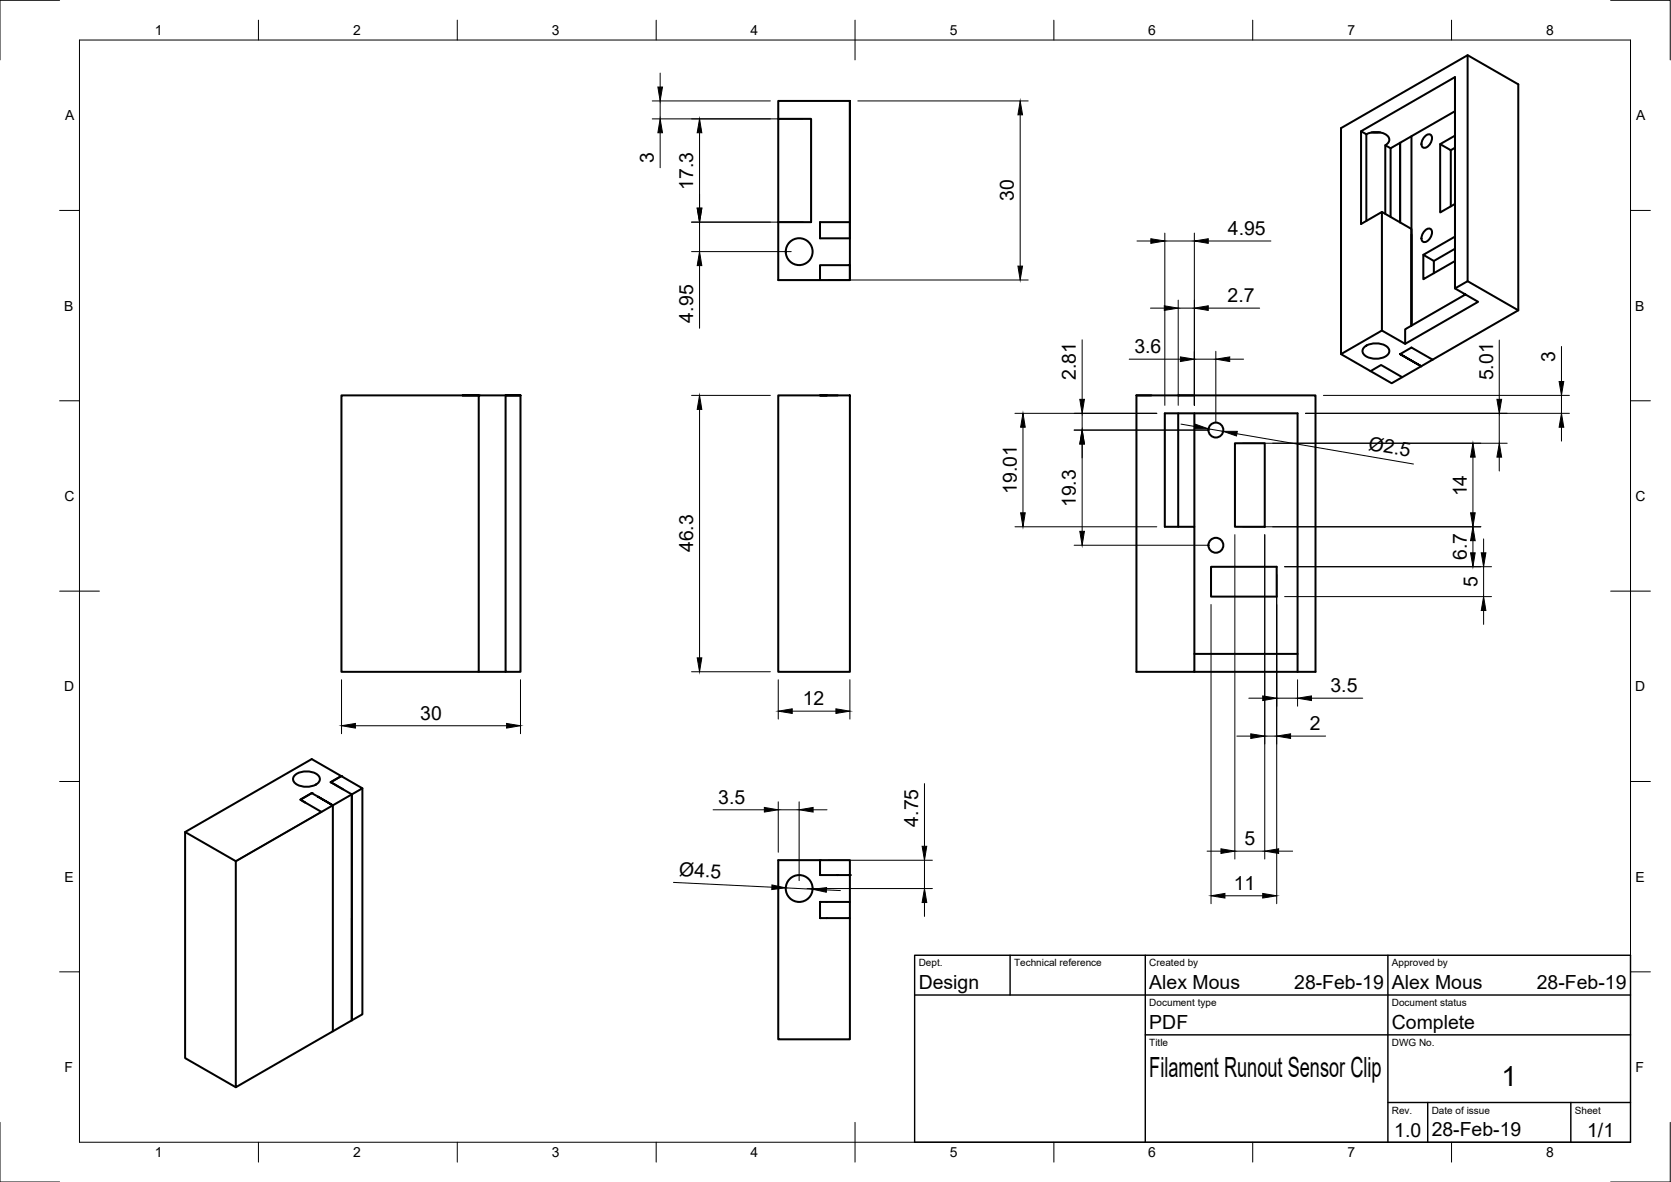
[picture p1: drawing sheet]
<svg xmlns="http://www.w3.org/2000/svg" width="420mm" height="297mm" viewBox="0 0 420 297" stroke-linecap="round" stroke-linejoin="round" font-family="sans-serif">
<!-- layer: Visible -->
<g fill="none" stroke="#000" stroke-width=".51">
<path d="M369 13.9l12.8 7.3v56.8l-21.6 12.4M195.7 29.9h8.2v25.9h-8.2zM213.7 25.4h-18v4.5M213.7 25.4v30.4zM342.2 33l23.6-13.6v53.1l5.9 3.3-18.4 10.6v-3.7l15.2-8.7M343.6 33.7a4.8 4.8 0 0 1 5.6 .8 1.39 1.39 0 0 1-.9 2M344.9 33.3h2.1M349.7 37.3l-1.4-.8v17.2M358.4 34.2a.95 .95 0 0 1 1.3-.4 .95 .95 0 0 1 .3 1.3l-.6 1.3a1.02 1.02 0 0 1-1.1 .7 1.02 1.02 0 0 1-.9-.9l.2-.9zM362.1 36.2v17.2l3.7-2.1M365.8 34.1l-3.7 2.1 2.7 1.5v14.2M365.8 27.9l-10.9 6.3"/>
<path d="M365.8 37.1l-1 .6M195.7 55.8v14.6h10.5v-3.8h7.5v-10.8M206.2 55.8h7.5v4.1h-7.5zM343.6 55.5v-21.8l-1.4-.7v23.3l5.3-3v29.8l-10.3 5.9M347.5 53.3l7.4 4.2v24.3M349.7 54.5v-17.2l2.3-1.4v20v-20l2.9-1.7v47.6M354.9 58.9v22.9M358.4 57.9a.95 .95 0 0 1 1.3-.4 .95 .95 0 0 1 .3 1.3l-.6 1.3a1.02 1.02 0 0 1-1.1 .7 1.02 1.02 0 0 1-.9-.9l.2-.9zM365.8 59.5l-7.9 4.5 2.6 1.6v3.1M206.2 70.4h7.5v-3.8v3.8M357.9 64v6.2l7.9-4.6M365.8 72.5l3.2-1.8 12.8 7.3"/>
<path d="M365.8 62.5l-5.3 3.1M369 70.7v-56.8l-31.8 18.3v56.8l7.4 4.3M116.3 99.4h-30.4v69.4h34.5v-69.4h6.7M116.3 99.4h4.1zM127.1 99.4v69.4h3.8v-69.4M127.1 99.4h3.8zM195.7 99.4h18v69.4h-18zM207.9 99.4h-1.7h4.4M285.7 99.4v69.4h14.6v-36.4h-7.4v-28.5h33.4v64.9M285.7 99.4h45.1v69.4h-30.5M285.7 99.4h3.8M296.2 99.4h4.1"/>
<path d="M343.1 87.2a4.7 4.7 0 0 1 6.1 .4 1.65 1.65 0 0 1-1.5 2.3 4.6 4.6 0 0 1-4.9-1.1 1.26 1.26 0 0 1 .3-1.6zM344.6 93.3l5.3 3 2.7-1.5M347.5 83.1l5.8 3.3M352 89l5.4 3-5.4-3M352 89l2.9-1.7 5.3 3.1M360.2 90.4l-7.6 4.4-5.3-3.1-2.7 1.6M296.2 103.9v28.5M300.3 103.9v28.5M310.5 111.4h7.5v21h-7.5zM304.5 142.4h16.5v7.5h-16.5zM120.4 168.8h6.7M300.3 164.3h26"/>
<path d="M74.2 194.8a4.7 4.7 0 0 1 6.1 .4 1.65 1.65 0 0 1-1.5 2.2 4.6 4.6 0 0 1-4.9-1 1.26 1.26 0 0 1 .3-1.6zM78.4 199.3l-2.9 1.7 1.2 .7M86.3 198.4l-3.1-1.8 2.6-1.6-7.4-4.2-31.9 18.3v56.8l12.8 7.3M88.5 199.6l-5.3-3 2.6-1.6 5.3 3.1-2.6 1.5M88.5 199.6l-4.8 2.8M88.5 199.6v56.8l-4.8 2.8M88.5 199.6h.1M91.1 198.1v56.8l-2.6 1.5v-56.8M46.5 209.1l12.8 7.3M59.3 216.4h.1M76.7 201.7l4.1 2.3 2.9-1.6-4.1-2.4 4.1 2.4M79.6 200l-1.2-.7-2.9 1.7 1.2 .7"/>
<path d="M83.7 202.4v56.8l-24.4 14v-56.8l21.5-12.4M206.2 219.9v-3.7h-10.5v45h18v-30.5M206.2 216.2h7.5v3.7h-7.5zM213.7 219.9v6.8M206.2 226.7h7.5v4h-7.5v-4v4"/>
<circle cx="200.9" cy="63.2" r="3.4"/>
<circle cx="305.7" cy="108.1" r="1.87"/>
<circle cx="305.7" cy="137" r="1.87"/>
<circle cx="200.9" cy="223.3" r="3.4"/>
</g>
<g fill="#000">
<circle cx="120.4" cy="99.4" r=".25"/>
<circle cx="296.2" cy="99.4" r=".25"/>
<circle cx="78.4" cy="199.3" r=".25"/>
<circle cx="83.2" cy="196.6" r=".25"/>
<circle cx="85.8" cy="195" r=".25"/>
<circle cx="206.2" cy="216.2" r=".25"/>
<circle cx="213.7" cy="219.9" r=".25"/>
<circle cx="206.2" cy="226.7" r=".25"/>
</g>
<!-- layer: Visible Narrow -->
<path d="M80.8 204l-21.5 12.4" fill="none" stroke="#000" stroke-width=".36"/>
<!-- layer: Border -->
<g fill="none" stroke="#000" stroke-width=".25">
<path d="M15 .1h-15v15M20 10.1h390v276.9h-390zM65 5.1v5M115 5.1v5M165 5.1v5M215 5.1v10M265 5.1v5M315 5.1v5M365 5.1v5M405 .1h15v15M15 52.9h5M410 52.9h5"/>
<path d="M15 100.7h5M410 100.7h5M15 148.6h10M405 148.6h10M15 196.4h5M410 196.4h5M15 244.2h5M410 244.2h5M0 282.1v14.9h15M65 287v5M115 287v5M165 287v5"/>
<path d="M215 282.1v9.9M265 287v5M315 287v5M365 287v5M420 282.1v14.9h-15"/>
</g>
<!-- layer: TitleBlock -->
<path d="M230 240.1h180v46.9h-180zM230 250h180M254 240.1v9.9M288 240.1v46.9M349 240.1v46.9M288 260.1h122M349 277.1h61M359 277.1v9.9M395 277.1v9.9" fill="none" stroke="#000" stroke-width=".36"/>
<!-- layer: Dimensions -->
<g fill="none" stroke="#000" stroke-width=".25">
<path d="M166 18.4v3.5M164 29.9h38M164 25.4h29.7M166 25.4v4.5M166 33.4v8.7M175.9 33.4v18.9M215.7 25.4h42.8M256.5 28.9v38M173.9 55.8h28.1M175.9 55.8v7.4M292.9 58.6v43.3M300.3 58.6v43.3"/>
<path d="M173.9 63.2h25M175.9 66.7v15.8M208.2 70.4h50.3M285.9 60.6h3.5M289.3 77.4h3.5M292.9 60.6h7.4M296.2 75.4v26.5M296.2 77.4h4.1M303.8 77.4h12.9M303.8 60.6h15.8M173.9 99.4h19.8M272.1 85.4v15"/>
<path d="M283.9 90.3h12.9M300.3 90.3h5.4M305.7 88.3v17.8M309.2 90.3h3.5M332.8 99.4h61.8M377 85.5v14.9M392.6 87.1v8.8M392.6 99.4v4.5M175.9 102.9v62.4M255.2 103.9h35.7M257.2 107.4v21.5M270.1 108.1h33.6"/>
<path d="M272.1 103.9v4.2M272.1 111.6v21.9M296.9 106.6l3.5 .6M303.8 107.8l3.8 .6M311 109l44.4 7.6M312.5 111.4h66.5M328.3 103.9h66.3M370.4 114.9v14M377 103.9v7.5M377 114.9v3.5M392.6 107.4v3.5M255.2 132.4h35.7"/>
<path d="M270.1 137h33.6M310.5 134.4v81.5M312.5 132.4h59.8M318 134.4v81.5M370.4 135.9v3M373 135.4v3.5M304.5 151.9v75.2M321 144.4v82.7M323 142.4h52M323 149.9h52M373 142.4v7.5M373 153.4v3.5"/>
<path d="M85.9 170.8v13.6M130.9 170.8v13.6M173.9 168.8h19.8M195.7 170.8v9.9M199.2 178.7h11M213.7 170.8v9.9M314 175.5h3.5M321 175.5h5.3M326.3 170.8v6.7M329.8 175.5h12.8M89.4 182.4h38M232.5 196.9v15.8"/>
<path d="M311 185h3.5M318 185h3M324.5 185h8.8M179.3 203.5h12.9M195.7 201.5v12.7M195.7 203.5h5.2M200.9 201.5v19.8M204.4 203.5h3.5M208.2 216.2h26.2M232.5 216.2v7.1M303.5 213.9h3.5M310.5 213.9h7.5"/>
<path d="M321.5 213.9h3.5M169.3 221.7l24.8 1.3M197.6 223.1l6.7 .4M202.9 223.3h31.5M207.8 223.6l3.5 .2M232.5 226.8v3.5M308 225.1h9.5"/>
</g>
<g fill="#000" stroke="#000" stroke-width=".25">
<path d="M165.4 21.9h1.2l-.6 3.5zM166 29.9l.6 3.5h-1.2zM175.9 29.9l.6 3.5h-1.2zM256.5 25.4l.6 3.5h-1.2zM175.3 52.3h1.2l-.6 3.5zM289.4 60l3.5 .6-3.5 .6zM300.3 60.6l3.5-.6v1.2zM175.9 63.2l.6 3.5h-1.2zM255.9 66.9h1.2l-.6 3.5zM292.8 76.8l3.4 .6-3.4 .6zM300.3 77.4l3.5-.6v1.2zM296.8 89.7l3.5 .6-3.5 .6z"/>
<path d="M305.7 90.3l3.5-.6v1.2zM392 95.9h1.2l-.6 3.5zM175.9 99.4l.6 3.5h-1.2zM257.2 103.9l.6 3.5h-1.2zM272.1 108.1l.6 3.5h-1.2zM271.5 100.4h1.2l-.6 3.5zM300.5 106.6l3.3 1.2-3.5-.1zM307.6 108.4h3.5l-.2 1.2zM370.4 111.4l.5 3.5h-1.1zM377 111.4l.6 3.5h-1.2zM376.4 100.4h1.2l-.6 3.5zM392.6 103.9l.6 3.5h-1.2z"/>
<path d="M256.6 128.9h1.2l-.6 3.5zM271.5 133.5h1.2l-.6 3.5zM369.8 128.9h1.1l-.5 3.5zM369.8 138.9h1.1l-.5 3.5zM370.4 132.4l.5 3.5h-1.1zM372.4 138.9h1.2l-.6 3.5zM373 149.9l.6 3.5h-1.2zM175.3 165.3h1.2l-.6 3.5zM195.7 178.7l3.5-.6v1.2zM210.2 178.1l3.5 .6-3.5 .6zM317.5 174.9l3.5 .6-3.5 .6zM326.3 175.5l3.5-.6v1.2z"/>
<path d="M85.9 182.4l3.5-.6v1.2zM127.4 181.8l3.5 .6-3.5 .6zM314.5 184.4l3.5 .6-3.5 .6zM321 185l3.5-.6v1.2zM192.2 202.9l3.5 .6-3.5 .6zM200.9 203.5l3.5-.6v1.2zM231.9 212.7h1.1l-.5 3.5zM307 213.3l3.5 .6-3.5 .6zM318 213.9l3.5-.6v1.2zM194.1 222.4l3.5 .7-3.5 .4zM204.3 223.5l3.5-.4v1.1zM232.5 223.3l.5 3.5h-1.1z"/>
<path d="M304.5 225.1l3.5-.6v1.2zM317.5 224.5l3.5 .6-3.5 .6z"/>
</g>
<g font-size="7">
<text x="289" y="270.6">Filament Runout Sensor Clip</text>
<text x="377.5" y="273">1</text>
</g>
<g font-size="4.9">
<text x="164.4" y="40.9" transform="rotate(-90 164.4 40.9)">3</text>
<text x="174.3" y="47.8" transform="rotate(-90 174.3 47.8)">17.3</text>
<text x="255" y="50.6" transform="rotate(-90 255 50.6)">30</text>
<text x="308.7" y="59">4.95</text>
<text x="308.7" y="75.9">2.7</text>
<text x="174.3" y="81.1" transform="rotate(-90 174.3 81.1)">4.95</text>
<text x="285.2" y="88.7">3.6</text>
<text x="270.5" y="95.5" transform="rotate(-90 270.5 95.5)">2.81</text>
<text x="375.4" y="95.6" transform="rotate(-90 375.4 95.6)">5.01</text>
<text x="391.1" y="91.1" transform="rotate(-90 391.1 91.1)">3</text>
<text x="344" y="113" transform="rotate(10 344 113)">Ø2.5</text>
<text x="255.7" y="124.1" transform="rotate(-90 255.7 124.1)">19.01</text>
<text x="368.9" y="124.7" transform="rotate(-90 368.9 124.7)">14</text>
<text x="270.5" y="127.5" transform="rotate(-90 270.5 127.5)">19.3</text>
<text x="174.3" y="138.8" transform="rotate(-90 174.3 138.8)">46.3</text>
<text x="368.8" y="140.8" transform="rotate(-90 368.8 140.8)">6.7</text>
<text x="371.5" y="147.5" transform="rotate(-90 371.5 147.5)">5</text>
<text x="334.5" y="173.9">3.5</text>
<text x="201.8" y="177.2">12</text>
<text x="105.7" y="180.8">30</text>
<text x="329.4" y="183.5">2</text>
<text x="180.6" y="201.9">3.5</text>
<text x="230.9" y="207.7" transform="rotate(-90 230.9 207.7)">4.75</text>
<text x="312.9" y="212.3">5</text>
<text x="170.7" y="220.2" transform="rotate(3 170.7 220.2)">Ø4.5</text>
<text x="310.2" y="223.6">11</text>
<text x="231" y="248.5">Design</text>
<text x="289" y="248.5">Alex Mous</text>
<text x="325.4" y="248.5">28-Feb-19</text>
<text x="350" y="248.5">Alex Mous</text>
<text x="386.4" y="248.5">28-Feb-19</text>
<text x="289" y="258.6">PDF</text>
<text x="350" y="258.6">Complete</text>
<text x="350.6" y="285.7">1.0</text>
<text x="360" y="285.5">28-Feb-19</text>
<text x="399.1" y="285.7">1/1</text>
</g>
<g font-size="3.5">
<text x="39" y="8.8">1</text>
<text x="88.8" y="8.8">2</text>
<text x="138.8" y="8.8">3</text>
<text x="188.7" y="8.8">4</text>
<text x="238.8" y="8.8">5</text>
<text x="288.7" y="8.8">6</text>
<text x="338.8" y="8.8">7</text>
<text x="388.8" y="8.8">8</text>
<text x="16.4" y="30.2">A</text>
<text x="411.4" y="30.2">A</text>
<text x="16.2" y="78">B</text>
<text x="411.2" y="78">B</text>
<text x="16.2" y="125.9">C</text>
<text x="411.2" y="125.9">C</text>
<text x="16.2" y="173.7">D</text>
<text x="411.2" y="173.7">D</text>
<text x="16.2" y="221.6">E</text>
<text x="411.2" y="221.6">E</text>
<text x="16.2" y="269.4">F</text>
<text x="411.2" y="269.4">F</text>
<text x="39" y="290.8">1</text>
<text x="88.8" y="290.8">2</text>
<text x="138.8" y="290.8">3</text>
<text x="188.7" y="290.8">4</text>
<text x="238.8" y="290.8">5</text>
<text x="288.7" y="290.8">6</text>
<text x="338.8" y="290.8">7</text>
<text x="388.8" y="290.8">8</text>
</g>
<g font-size="2.5">
<text x="231" y="242.9">Dept.</text>
<text x="255" y="242.9">Technical reference</text>
<text x="289" y="242.9">Created by</text>
<text x="350" y="242.9">Approved by</text>
<text x="289" y="252.8">Document type</text>
<text x="350" y="252.8">Document status</text>
<text x="289" y="262.9">Title</text>
<text x="350" y="262.9">DWG No.</text>
<text x="350" y="279.9">Rev.</text>
<text x="360" y="279.9">Date of issue</text>
<text x="396" y="279.9">Sheet</text>
</g>
</svg>
